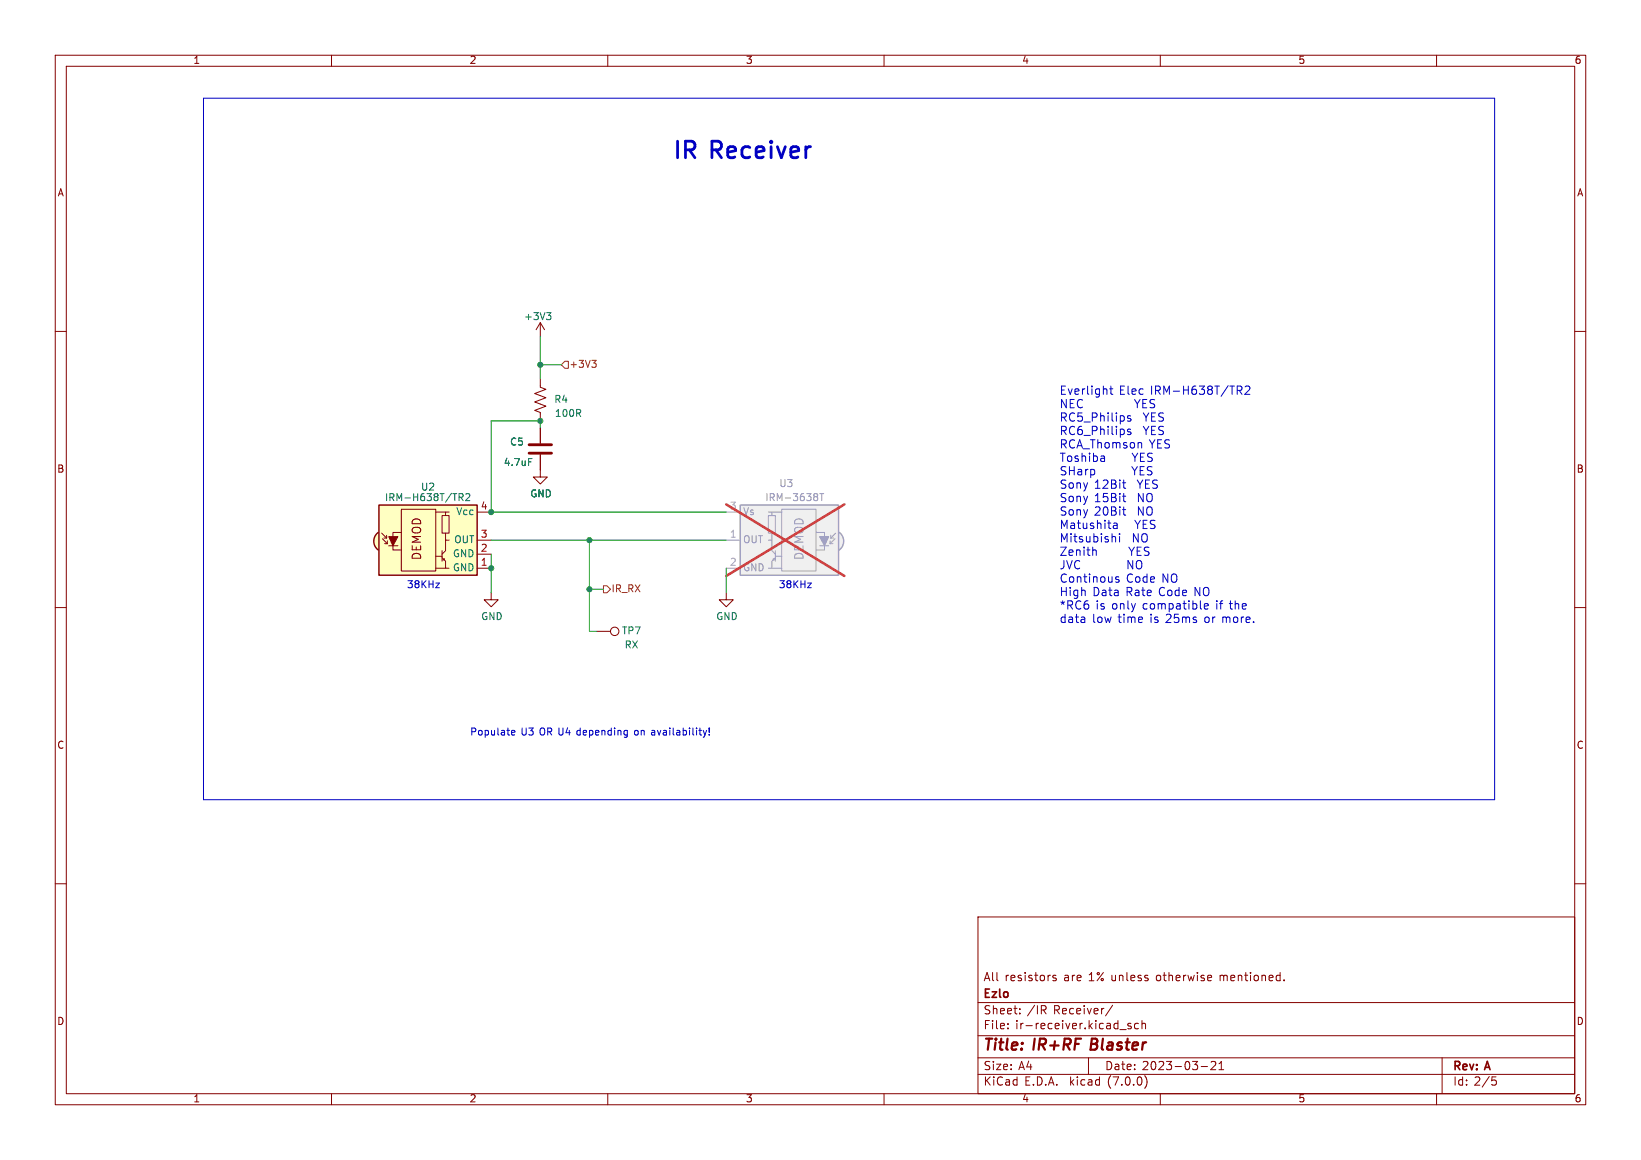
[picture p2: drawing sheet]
<svg xmlns="http://www.w3.org/2000/svg" width="297mm" height="210mm" viewBox="0 0 297 210" stroke-linecap="round" stroke-linejoin="round" font-family="sans-serif">
<g fill="none" stroke="#840000" stroke-width=".18">
<path d="M10 10h277v190h-277zM12 12h273v186h-273zM60 10v2M110 10v2M160 10v2M210 10v2M260 10v2M10 60h2M97.8 58.4l.8 1.3M97.8 58.4v2.6M97.8 58.4l-.8 1.3M285 60h2"/>
<path d="M97.8 68.6v1.5l1 .4-2 .7 2 .8-2 .8 2 .7-2 .8 1 .4v1.5M97.8 77.5v2.8M69.1 96.5l.9 .9M69.2 97.5l.9 .9M69.5 97.4h.5M69.6 98.4h.5M70 96.9v.5M70.1 97.9v.5M70.4 98.8h1.6M72.6 92.2h6.3v11.2h-6.3zM72.6 96.4h-1.5v3.2h1.5M78.9 92.7h1.7"/>
<path d="M80 93.3h1.3v3.2h-1.3zM80 99.7v1.9M80.6 96.5v1.3M81.3 92.7h-.7v.6M81.3 97.8h-.7v1.9l-.6 .6M86.4 92.7h2.5M86.4 97.8h2.5M97.8 82.3v4.1h1.3l-1.3 1.2-1.3-1.2h1.3M10 110h2M78.9 102.9h1.7M78.9 100.7h1.1M80 101l.6 .6v1.3h.7"/>
<path d="M80.4 101.1v.2h-.3M86.4 102.9h2.5M86.4 100.3h2.5M88.9 107.3v1.3h1.3l-1.3 1.3-1.3-1.3h1.3M107.9 114.3h2.6M131.4 107.3v1.3h1.3l-1.3 1.3-1.2-1.3h1.2M285 110h2M10 160h2M285 160h2M177 166h108v32h-108zM191.1 176.6h-.3l-.3 .2 .1 .2 .5 .1v.4h-.6M218.8 176.6h.4l.1 .3-.7 .2"/>
<path d="M219.2 177.5l-.4 .1M232.4 177.4v.2M60 198v2M110 198v2M160 198v2M177 194.5h108M177 191.5h108M177 187.5h108M177 181.5h108M182.4 186.1v.2M182.4 185.3v.2M184.6 183.4v.2"/>
<path d="M184.6 182.6v.2M188.8 182.8l.5 .8M189.2 182.1l.1 .2-.1 .5M197 191.5v3M201.4 182l-1.3 1.9M202.7 186.4h1.1M204.7 185.3h-.4l-.2 .2 .1 .2 .5 .1v.4h-.6M206 185.3h-.4l-.3 .2v.5l.2 .2h.5M206.7 185.4l.2-.1h.4v1M206.7 184.8v1.5M207.2 194.8a1.74 1.74 0 0 1 0 2.2M210 198v2"/>
<path d="M217.4 193.1h1.1M219.2 192.3l.6-.1 .2 .1v.3l-.9 1.1h.9M220.6 193.7h.9M220.6 192.6l.4-.4v1.5M260 198v2M261 191.5v6.5M270.2 195.5h.3l.3 .3-.1 .6-.5 .1"/>
<circle cx="111.3" cy="114.3" r=".76"/>
</g>
<g fill="#ffffc2" stroke="#ffffc2" stroke-width=".18">
<path d="M68.3 96.6l.2-.2 1.1 1.6-1.1 1.6a1.97 1.97 0 0 1-.2-3z"/>
<path d="M68.6 91.4h17.8v12.7h-17.8z"/>
</g>
<path d="M68.5 96.4a1.97 1.97 0 0 0 0 3.2M68.6 91.4h17.8v12.7h-17.8z" fill="none" stroke="#840000" stroke-width=".25"/>
<path d="M70.4 97.2h1.6l-.9 1.6z" fill="#840000" stroke="#840000" stroke-width=".18"/>
<path d="M98.9 56.6h.8l-.4 .5M99.5 57.1l.2 .2v.3l-.2 .3M83.1 89.4h.5l.2 .2-.1 .4h-.6M83.4 90l.4 .6M84.3 89.5l.5-.1 .2 .3-.8 .9h.8M95.7 83h.6" fill="none" stroke="#006464" stroke-width=".18"/>
<g fill="#f0f0f0" stroke="#f0f0f0" stroke-width=".18">
<path d="M151.9 96.4a1.97 1.97 0 0 1 0 3.2l-1.2-1.6z"/>
<path d="M134 91.4h17.8v12.7h-17.8z"/>
</g>
<path d="M134 91.4h17.8v12.7h-17.8zM151.9 96.4a1.97 1.97 0 0 1 0 3.2" fill="none" stroke="#a1a1a1" stroke-width=".25"/>
<g fill="none" stroke="#a1a1a1" stroke-width=".18">
<path d="M131.4 92.7h2.6M131.4 97.8h2.6M139.1 93.3h1.2v3.2h-1.2zM139.1 92.7h.6v.6M139.1 97.8h.6v1.9l.6 .6M139.7 92.7h1.8M139.7 96.5v1.3M140.3 99.7v1.9M141.5 92.2h6.2v11.2h-6.2zM147.7 96.4h1.5v3.2h-1.5M148.3 98.8h1.7M150.2 98.4h.5"/>
<path d="M150.2 97.9v.5M150.4 97.4h.5M150.4 96.9v.5M151.1 97.5l-.9 .9M151.3 96.5l-.9 .9M131.4 102.9h2.6M139.7 102.9h1.8M140 101.1v.2h.2M140.3 101l-.6 .6v1.3h-.6M140.3 100.7h1.2"/>
</g>
<path d="M148.3 97.2h1.7l-.8 1.6z" fill="#a1a1a1" stroke="#a1a1a1" stroke-width=".18"/>
<path d="M147.9 89.4l.1 .2-.1 .3M147.9 90l.1 .2-.1 .4M148.4 89.4h.7M148.7 89.4v1.2" fill="none" stroke="#989898" stroke-width=".18"/>
<path d="M131.4 91.3l21.4 13M152.8 91.3l-21.4 13" fill="none" stroke="#eb3a3d" stroke-width=".46"/>
<path d="M95.8 82h4M95.8 80.5h4" fill="none" stroke="#840000" stroke-width=".51"/>
<path d="M101.6 66l.6-.6h.7v1.3h-.7zM107.1 65.2h.8l-.4 .5M107.8 65.8l.1 .2-.1 .4M109.2 106h.7l.6 .7-.6 .6h-.7z" fill="none" stroke="#725600" stroke-width=".18"/>
<g fill="none" stroke="#0000c2" stroke-width=".18">
<path d="M36.8 17.8h233.7v127h-233.7zM200.8 70.4h.6M201.1 69.9v1.3l.3 .2M204.6 75.3h-.3l-.2 .2v.2l.5 .1v.4h-.5M204.6 77.8l-.3-.1-.2 .2v.2l.5 .2v.3h-.5M223.9 69.9h.6l.3 .3-.2 .4-.7 .1M224.3 70.7l.5 .7M225.4 70l.5-.1 .2 .1 .1 .3-.9 1.1h.9M198 99.6h.3l.1 .2v.8M199.8 82.6l.1 .9M199.9 83.5h-.1M199.9 82.9l-.1 .1"/>
<path d="M201.5 95.5l.2 .2 .5-.1M201.5 97.1l.3 .1 .1 .1v.8M201.6 94.8h.5l.1 .9M202.2 95.1h-.5l-.2 .2M202.6 96.6v.2M202.6 97.1v1M203.2 87.4h.5M203.2 89.8h.5M203.2 92.3h.5M203.5 88.3l.2 .1M203.5 90.8h.2M203.5 93.2l.2 .1"/>
<path d="M202.5 104.5l-.4-.1-.2 .2 .1 .2 .5 .2v.3h-.6M218 109.8l.7-.2-.1-.3h-.4l-.2 .2v.7h.6M92.6 132.9l.2 .2 .3-.1M92.6 132.4l.2-.2h.2l.2 .2v.1l-.6 .2M113.4 132.2l.1 .1M113.5 132.2v1.1l-.1 .1M113.5 133l-.1 .1M127.3 132.2l.3 .9M127.6 133.1l-.1 .3M127.9 132.2l-.3 .9M128.4 133v.1M128.4 131.8v.8"/>
</g>
<path d="M97.8 77.5v-1.3h-8.9v16.5h42.5M97.8 61v7.6M97.8 66h3.8M88.9 97.8h42.5M106.7 97.8v16.5h1.2M88.9 100.3v7M106.7 106.7h2.5M131.4 102.9v4.4" fill="none" stroke="#009600" stroke-width=".18"/>
<g fill="#009600" stroke="#009600" stroke-width=".18">
<circle cx="88.9" cy="102.9" r=".46"/>
<circle cx="88.9" cy="92.7" r=".46"/>
<circle cx="97.8" cy="66" r=".46"/>
<circle cx="97.8" cy="76.2" r=".46"/>
<circle cx="106.7" cy="97.8" r=".46"/>
<circle cx="106.7" cy="106.7" r=".46"/>
</g>
<text font-size="4.2" fill="#0000c2" x="121.9" y="29.2">IR Receiver</text>
<g font-size="2.8" fill="#840000">
<text x="178" y="190.8">Title:</text>
<text x="187.1" y="190.8">IR+RF</text>
<text x="198.1" y="190.8">Blaster</text>
</g>
<g font-size="2.1" fill="#0000c2">
<text x="191.8" y="71.7">Everlight</text>
<text x="202.5" y="71.7">Elec</text>
<text x="208.2" y="71.7">IRM-H638T/TR2</text>
<text x="191.8" y="74.1">NEC</text>
<text x="191.8" y="76.6">RC5_Philips</text>
<text x="206" y="74.1">YES</text>
<text x="206.9" y="76.6">YES</text>
<text x="191.8" y="79">RC6_Philips</text>
<text x="191.8" y="81.4">RCA_Thomson</text>
<text x="191.8" y="83.9">Toshiba</text>
<text x="205.2" y="83.9">YES</text>
<text x="206.9" y="79">YES</text>
<text x="208" y="81.4">YES</text>
<text x="191.8" y="86.3">SHarp</text>
<text x="191.8" y="88.7">Sony</text>
<text x="198" y="88.7">12Bit</text>
<text x="205.3" y="86.3">YES</text>
<text x="205.9" y="88.7">YES</text>
<text x="191.8" y="91.2">Sony</text>
<text x="191.8" y="93.6">Sony</text>
<text x="198" y="91.2">15Bit</text>
<text x="198" y="93.6">20Bit</text>
<text x="205.9" y="91.2">NO</text>
<text x="205.9" y="93.6">NO</text>
<text x="191.8" y="96">Matushita</text>
<text x="191.8" y="98.4">Mitsubishi</text>
<text x="191.8" y="100.9">Zenith</text>
<text x="204.7" y="100.9">YES</text>
<text x="204.9" y="98.4">NO</text>
<text x="205.5" y="96">YES</text>
<text x="191.8" y="103.3">JVC</text>
<text x="191.8" y="105.7">Continous</text>
<text x="203.8" y="105.7">Code</text>
<text x="204.5" y="103.3">NO</text>
<text x="210.3" y="105.7">NO</text>
<text x="191.8" y="108.2">High</text>
<text x="191.8" y="110.6">*RC6</text>
<text x="191.8" y="113">data</text>
<text x="197.7" y="113">low</text>
<text x="197.8" y="108.2">Data</text>
<text x="198.3" y="110.6">is only</text>
<text x="202.4" y="113">time</text>
<text x="203.8" y="108.2">Rate</text>
<text x="206.9" y="110.6">compatible</text>
<text x="208.2" y="113">is 25ms</text>
<text x="209.8" y="108.2">Code</text>
<text x="216.3" y="108.2">NO</text>
<text x="218.2" y="113">or more.</text>
<text x="220.2" y="110.6">if</text>
<text x="222.7" y="110.6">the</text>
</g>
<g font-size="2.1" fill="#840000">
<text x="76.6" y="101.5" transform="rotate(-90 76.6 101.5)">DEMOD</text>
<text x="178" y="177.9">All</text>
<text x="181.8" y="177.9">resistors</text>
<text x="192.5" y="177.9">are</text>
<text x="197.1" y="177.9">1% unless</text>
<text x="209.4" y="177.9">otherwise</text>
<text x="221" y="177.9">mentioned.</text>
<text x="178" y="183.9">Sheet:</text>
<text x="178" y="181.1">Ezlo</text>
<text x="185.9" y="183.9">/IR</text>
<text x="190.7" y="183.9">Receiver/</text>
<text x="178" y="186.6">File:</text>
<text x="183.8" y="186.6">ir-receiver.kicad_sch</text>
<text x="178" y="196.8">KiCad</text>
<text x="178" y="194">Size:</text>
<text x="184.3" y="194">A4</text>
<text x="185.4" y="196.8">E.D.A.</text>
<text x="193.7" y="196.8">kicad</text>
<text x="200" y="194">Date:</text>
<text x="200.6" y="196.8">(7.0.0)</text>
<text x="206.7" y="194">2023-03-21</text>
<text x="263" y="194.2">Rev:</text>
<text x="263" y="196.8">Id: 2/5</text>
<text x="269" y="194.2">A</text>
</g>
<text font-size="2.1" fill="#a1a1a1" x="145.8" y="101.5" transform="rotate(-90 145.8 101.5)">DEMOD</text>
<g font-size="1.8" fill="#840000">
<text x="35" y="11.8">1</text>
<text x="85" y="11.8">2</text>
<text x="135" y="11.8">3</text>
<text x="185" y="11.8">4</text>
<text x="235" y="11.8">5</text>
<text x="285" y="11.8">6</text>
<text x="10.4" y="35.8">A</text>
<text x="285.4" y="35.8">A</text>
<text x="10.3" y="85.8">B</text>
<text x="285.3" y="85.8">B</text>
<text x="10.3" y="135.8">C</text>
<text x="285.3" y="135.8">C</text>
<text x="10.3" y="185.8">D</text>
<text x="285.3" y="185.8">D</text>
<text x="35" y="199.8">1</text>
<text x="85" y="199.8">2</text>
<text x="135" y="199.8">3</text>
<text x="185" y="199.8">4</text>
<text x="235" y="199.8">5</text>
<text x="285" y="199.8">6</text>
</g>
<g font-size="1.8" fill="#006464">
<text x="94.8" y="58.2">+3V3</text>
<text x="100.3" y="73.2">R4</text>
<text x="100.4" y="75.8">100R</text>
<text x="92.3" y="80.9">C5</text>
<text x="76.1" y="89.1">U2</text>
<text x="91.1" y="84.6">4.7uF</text>
<text x="69.6" y="91">IRM-H638T/TR2</text>
<text x="82.5" y="93.5">Vcc</text>
<text x="95.9" y="90.3">GND</text>
<text x="81.9" y="101.2">GND</text>
<text x="82.1" y="98.6">OUT</text>
<text x="81.9" y="103.7">GND</text>
<text x="87" y="112.5">GND</text>
<text x="129.6" y="112.5">GND</text>
<text x="112.5" y="115.1">TP7</text>
<text x="113" y="117.7">RX</text>
</g>
<g font-size="1.8" fill="#725600">
<text x="103.1" y="66.9">+3V3</text>
<text x="110.7" y="107.5">IR_RX</text>
</g>
<g font-size="1.8" fill="#989898">
<text x="141" y="88.5">U3</text>
<text x="134.5" y="93.5">Vs</text>
<text x="138.4" y="91">IRM-3638T</text>
<text x="134.5" y="98.6">OUT</text>
<text x="134.5" y="103.7">GND</text>
</g>
<g font-size="1.8" fill="#a90000">
<text x="87" y="92.5">4</text>
<text x="87" y="100.1">2</text>
<text x="87" y="97.5">3</text>
<text x="87" y="102.6">1</text>
</g>
<g font-size="1.8" fill="#aaa">
<text x="132" y="92.5">3</text>
<text x="132" y="97.5">1</text>
<text x="132" y="102.6">2</text>
</g>
<g font-size="1.8" fill="#0000c2">
<text x="73.7" y="106.7">38KHz</text>
<text x="141" y="106.7">38KHz</text>
<text x="85.1" y="133.4">Populate</text>
<text x="94.3" y="133.4">U3 OR U4 depending</text>
<text x="115.2" y="133.4">on availability!</text>
</g>
</svg>
